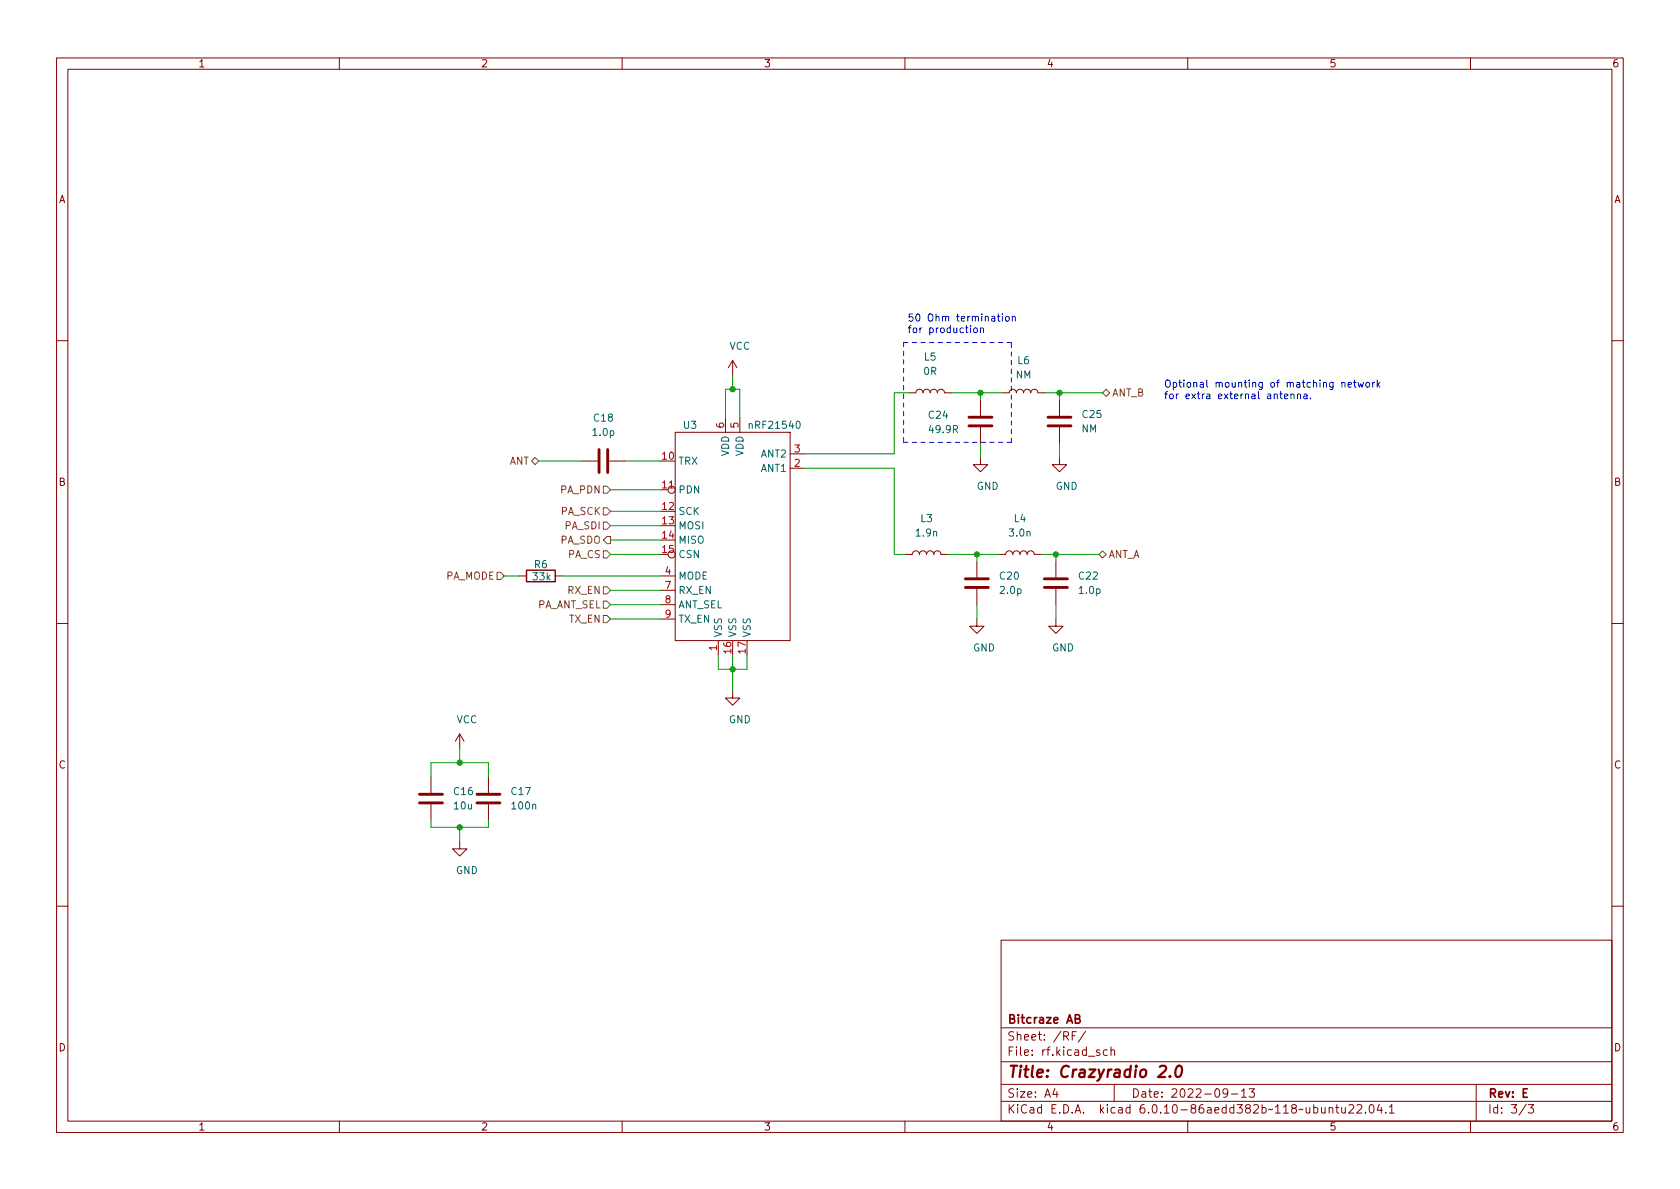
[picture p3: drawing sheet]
<svg xmlns="http://www.w3.org/2000/svg" width="297mm" height="210mm" viewBox="0 0 297 210" stroke-linecap="round" stroke-linejoin="round" font-family="sans-serif">
<g fill="none" stroke="#840000" stroke-width=".18">
<path d="M10 10.2h277v190.1h-277zM12 12.2h273v186.1h-273zM60 10.2v2M110 10.2v2M160 10.2v2M210 10.2v2M260 10.2v2M10 60.2h2M119.4 76.4h20.3v36.9h-20.3zM128.3 73.9v2.5M129.5 63.7l-.7 1.3M129.5 63.7v2.6"/>
<path d="M129.5 63.7l.8 1.3M130.8 73.9v2.5M160.7 69.5h1.2a.64 .64 0 0 1 .7-.7 .64 .64 0 0 1 .6 .7 .64 .64 0 0 1 .6-.7 .64 .64 0 0 1 .7 .7 .64 .64 0 0 1 .6-.7 .64 .64 0 0 1 .6 .7 .64 .64 0 0 1 .7-.7 .64 .64 0 0 1 .6 .7h1.3M173.4 70.7v2.8M173.4 75.6v2.8M177.2 69.5h1.2a.64 .64 0 0 1 .7-.7 .64 .64 0 0 1 .6 .7 .64 .64 0 0 1 .6-.7 .64 .64 0 0 1 .7 .7 .64 .64 0 0 1 .6-.7 .64 .64 0 0 1 .6 .7 .64 .64 0 0 1 .7-.7 .64 .64 0 0 1 .6 .7h1.3M187.3 70.7v2.8M187.3 75.6v2.8M285 60.2h2M102.9 81.5h2.8M107.7 81.5h2.8M139.7 82.8h2.5"/>
<path d="M139.7 80.3h2.5M160 98h1.3a.64 .64 0 0 1 .6-.6 .64 .64 0 0 1 .7 .6 .64 .64 0 0 1 .6-.6 .64 .64 0 0 1 .6 .6 .64 .64 0 0 1 .7-.6 .64 .64 0 0 1 .6 .6 .64 .64 0 0 1 .6-.6 .64 .64 0 0 1 .7 .6h1.2M172.7 99.3v2.8M173.4 80.9v1.3h1.2l-1.2 1.2-1.3-1.2h1.3M176.5 98h1.3a.64 .64 0 0 1 .6-.6 .64 .64 0 0 1 .7 .6 .64 .64 0 0 1 .6-.6 .64 .64 0 0 1 .6 .6 .64 .64 0 0 1 .7-.6 .64 .64 0 0 1 .6 .6 .64 .64 0 0 1 .6-.6 .64 .64 0 0 1 .7 .6h1.2M186.7 99.3v2.8M187.3 80.9v1.3h1.3l-1.3 1.2-1.2-1.2h1.2M10 110.2h2M91.8 101.8h1.3M98.2 101.8h1.2M116.8 101.8h2.6M116.8 104.4h2.6"/>
<path d="M116.8 106.9h2.6M116.8 109.5h2.6M127 113.3v2.5M172.7 109.5v1.2h1.3l-1.3 1.3-1.3-1.3h1.3M172.7 104.1v2.8M186.7 109.5v1.2h1.3l-1.3 1.3-1.3-1.3h1.3M186.7 104.1v2.8M285 110.2h2M76.2 137.4v2.8M81.3 129.8l-.8 1.3M81.3 129.8v2.5M81.3 129.8l.7 1.3"/>
<path d="M86.4 137.4v2.8M129.5 122.2v1.2h1.3l-1.3 1.3-1.2-1.3h1.2M76.2 142.2v2.8M81.3 148.8v1.3h1.2l-1.2 1.3-1.3-1.3h1.3M86.4 142.2v2.8M10 160.2h2M177 166.3h108v32h-108zM285 160.2h2M60 198.3v2M110 198.3v2M160 198.3v2M177 194.8h108"/>
<path d="M177 191.8h108M177 187.8h108M177 181.8h108M186.5 192.5l-.4 1h1M186.9 193v1M189.6 183.1h.5M190.3 182.4h-.7v1.5M191.9 182.4l-1.3 1.9M194.4 185.7l-.3-.1-.2 .2v.3l.5 .1v.4h-.5M195.8 185.7l-.4-.1-.3 .3v.4l.1 .3h.6M196.4 185.8l.2-.2 .4 .1 .1 .9M196.4 185.1v1.5"/>
<path d="M197 191.8v3M210 198.3v2M217.1 193.2l-.3 .3h-.3l-.3-.3 .2-.6 .4-.1 .2 .2a.99 .99 0 0 1-.4 1.3h-.2M217.7 193.5h1.2M219.5 193l.4-.5v1.5M219.5 194h.9M220.9 192.5h.9l-.5 .6 .4 .1v.7l-.2 .1h-.4l-.2-.1M235 196l.2-.2 .4 .1v.9M235 195.8v1M236.1 195.8h.6M236.4 195.3v1.3l.3 .2M237.2 195.8l.1 1h.3l.3-.1"/>
<path d="M237.9 195.8v1M238.5 195.5l.6-.2 .2 .2 .1 .3-1 1h1M239.9 195.5l.6-.2 .2 .2 .1 .3-.9 1h.9M241.4 196.7v.1M242.3 195.4l.1-.1a.81 .81 0 0 1 .6 .7 .81 .81 0 0 1-.3 .8h-.1a.81 .81 0 0 1-.6-.6 .81 .81 0 0 1 .3-.8zM243.9 195.3l-.4 1h.9M244.2 195.8v1M245 196.7v.1M245.6 195.8l.5-.5v1.5M245.6 196.8h.9M260 198.3v2M261 191.8v6.5"/>
<path d="M269.9 195.3l-1.3 1.9M270.2 195.3h1l-.6 .6 .5 .1v.7l-.2 .1h-.5l-.2-.1"/>
<circle cx="118.7" cy="86.6" r=".63"/>
<circle cx="118.7" cy="98" r=".63"/>
</g>
<path d="M205.1 188.7l.3-.2h.5a.45 .45 0 0 1 .3 .5l-.2 .3-1.2 1.2h1.2M206.9 190.3l.1 .1-.2 .1v-.1l.1-.1-.1 .2M208.1 188.7a.46 .46 0 0 1 .5-.2 .46 .46 0 0 1 .4 .3 1.15 1.15 0 0 1-.8 1.7l-.2-.1a1.54 1.54 0 0 1 .1-1.7z" fill="none" stroke="#840000" stroke-width=".4"/>
<path d="M190.1 180.1h.5l.2-.1 .1-.3-.1-.2-.7-.1v1.5h.6l.3-.3a.39 .39 0 0 0-.4-.5" fill="none" stroke="#840000" stroke-width=".3"/>
<g fill="none" stroke="#840000" stroke-width=".51">
<path d="M105.9 79.5v4.1M107.4 79.5v4.1M171.3 75.3h4.1M171.3 73.8h4.1M185.3 75.3h4.1M185.3 73.8h4.1M170.7 103.9h4.1M170.7 102.4h4.1M184.7 103.9h4M184.7 102.4h4M74.2 142h4M74.2 140.5h4"/>
<path d="M84.3 142h4.1M84.3 140.5h4.1"/>
</g>
<path d="M93.1 100.8h5.1v2.1h-5.1z" fill="none" stroke="#840000" stroke-width=".25"/>
<path d="M194.9 69.5l.7-.7 .6 .7-.6 .6zM94 81.5l.6-.6 .6 .6-.6 .7zM106.7 92.3h.6l.6 .7-.6 .6h-.6zM106.7 86h.6l.6 .6-.6 .6h-.6zM106.7 89.8h.6l.6 .6-.6 .7h-.6zM106.7 97.4h.6l.6 .6-.6 .7h-.6zM107.3 94.9h.6v1.2h-.6l-.6-.6zM194.3 98l.6-.6 .7 .6-.7 .7zM87.9 101.2h.6l.7 .6-.7 .7h-.6zM106.7 106.3h.6l.6 .6-.6 .7h-.6zM106.7 103.8h.6l.6 .6-.6 .6h-.6zM106.7 108.8h.6l.6 .7-.6 .6h-.6z" fill="none" stroke="#725600" stroke-width=".18"/>
<g fill="none" stroke="#0000c2" stroke-width=".18">
<path d="M172.3 58h.3l.2 .2v.4l-.2 .2h-.3l-.2-.2zM173.4 58.1l.1-.1h.3l.1 .8M173.4 58v.8M176.3 55.9h.5M176.5 55.5v1.1l.3 .2M177.2 55.5v.1M177.2 55.9v.9M177.9 56l.3-.1 .2 .3v.3l-.2 .3-.3-.1-.1-.2zM179 56.1l.2-.2 .3 .1v.8M179 55.9v.9M227.1 70.1l.6-.1-.1-.3h-.3l-.2 .1 .1 .7h.4M228.3 69.8l.1-.1h.3l.1 .8"/>
<path d="M228.3 69.7v.8M229.4 69.8l.2-.1h.3v.8M229.4 69.7v.8M230.6 69.7h.4l.1 .8M231.1 70h-.4l-.2 .2 .2 .3h.4M231.7 70.4v.1M237.3 67.7l.1-.1 .3 .1 .1 .8M237.3 67.6v.9M238.4 68l.6-.1-.1-.2-.4-.1-.1 .2v.6h.5M239.3 67.6h.5M239.5 67.2v1.1l.3 .2M240.1 67.6l.2 .9 .3-.6 .2 .6 .3-.9"/>
<path d="M241.6 67.7l.3-.1 .3 .3v.3l-.3 .3-.3-.1-.1-.2zM242.7 67.6v.9M243.1 67.6l-.4 .3M243.5 67.2v1.3M243.6 68l.4 .5M244 67.6l-.5 .5"/>
</g>
<path d="M159.8 60.6h19M159.8 60.6v17.6M159.8 78.2h19M178.8 78.2v-17.6" fill="none" stroke="#0000c2" stroke-width=".18" stroke-dasharray=".8 .8"/>
<g fill="none" stroke="#009600" stroke-width=".18">
<path d="M128.3 73.9v-5.1h2.5v5.1M129.5 66.3v2.5M160.7 69.5h-2.6v10.8h-15.9M168.3 69.5h8.9M173.4 69.5v1.2M173.4 78.4v2.5M184.8 69.5h10.1M187.3 69.5v1.2M187.3 78.4v2.5M95.2 81.5h7.7M107.9 98h8.9M107.9 86.6h8.9"/>
<path d="M107.9 90.4h8.9M107.9 95.5h8.9M107.9 93h8.9M110.5 81.5h6.3M142.2 82.8h15.9v15.2h1.9M167.6 98h8.9M172.7 98v1.3M184.1 98h10.2M186.7 98v1.3M89.2 101.8h2.6M99.4 101.8h17.4M107.9 106.9h8.9"/>
<path d="M107.9 104.4h8.9M107.9 109.5h8.9M127 115.8v2.6h5.1v-2.6M129.5 115.8v6.4M172.7 106.9v2.6M186.7 106.9v2.6M76.2 137.4v-2.5h10.2v2.5M81.3 132.3v2.6M76.2 145v1.3h10.2v-1.3M81.3 146.3v2.5"/>
</g>
<g fill="#009600" stroke="#009600" stroke-width=".18">
<circle cx="173.4" cy="69.5" r=".46"/>
<circle cx="129.5" cy="68.8" r=".46"/>
<circle cx="172.7" cy="98" r=".46"/>
<circle cx="129.5" cy="118.4" r=".46"/>
<circle cx="81.3" cy="134.9" r=".46"/>
<circle cx="81.3" cy="146.3" r=".46"/>
<circle cx="187.3" cy="69.5" r=".46"/>
<circle cx="186.7" cy="98" r=".46"/>
</g>
<text font-size="2.8" fill="#840000" x="178" y="190.6">Title: Crazyradio 2.0</text>
<g font-size="2.1" fill="#840000">
<text x="178" y="184">Sheet: /RF/</text>
<text x="178" y="181">Bitcraze AB</text>
<text x="178" y="186.7">File: rf.kicad_sch</text>
<text x="178" y="196.9">KiCad E.D.A. kicad 6.0.10-86aedd382b~118~ubuntu22.04.1</text>
<text x="178" y="194.1">Size: A4</text>
<text x="200" y="194.1">Date: 2022-09-13</text>
<text x="263" y="194.1">Rev: E</text>
<text x="263" y="196.9">Id: 3/3</text>
</g>
<g font-size="1.8" fill="#840000">
<text x="35" y="11.9">1</text>
<text x="85" y="11.9">2</text>
<text x="135" y="11.9">3</text>
<text x="185" y="11.9">4</text>
<text x="235" y="11.9">5</text>
<text x="285" y="11.9">6</text>
<text x="10.3" y="35.9">A</text>
<text x="285.3" y="35.9">A</text>
<text x="10.3" y="85.9">B</text>
<text x="285.3" y="85.9">B</text>
<text x="10.3" y="135.9">C</text>
<text x="285.3" y="135.9">C</text>
<text x="10.3" y="185.9">D</text>
<text x="285.3" y="185.9">D</text>
<text x="35" y="199.9">1</text>
<text x="85" y="199.9">2</text>
<text x="135" y="199.9">3</text>
<text x="185" y="199.9">4</text>
<text x="235" y="199.9">5</text>
<text x="285" y="199.9">6</text>
</g>
<g font-size="1.8" fill="#0000c2">
<text x="160.4" y="56.8">50 Ohm termination</text>
<text x="160.4" y="58.9">for production</text>
<text x="205.7" y="68.5">Optional mounting of matching network</text>
<text x="205.7" y="70.6">for extra external antenna.</text>
</g>
<g font-size="1.8" fill="#006464">
<text x="128.9" y="61.8">VCC</text>
<text x="163.4" y="63.7">L5</text>
<text x="179.9" y="64.4">L6</text>
<text x="163.3" y="66.3">0R</text>
<text x="179.6" y="66.9">NM</text>
<text x="104.9" y="77.1">1.0p</text>
<text x="105.1" y="74.5">C18</text>
<text x="120.9" y="75.8">U3</text>
<text x="132.8" y="75.8">nRF21540</text>
<text x="164.3" y="74">C24</text>
<text x="164.4" y="76.6">49.9R</text>
<text x="191.2" y="76.4">NM</text>
<text x="191.4" y="73.9">C25</text>
<text x="119.9" y="82.2">TRX</text>
<text x="128.9" y="80.7" transform="rotate(-90 128.9 80.7)">VDD</text>
<text x="131.4" y="80.7" transform="rotate(-90 131.4 80.7)">VDD</text>
<text x="134.6" y="83.4">ANT1</text>
<text x="134.6" y="80.9">ANT2</text>
<text x="119.9" y="87.2">PDN</text>
<text x="172.7" y="86.6">GND</text>
<text x="186.6" y="86.6">GND</text>
<text x="119.9" y="91.1">SCK</text>
<text x="119.9" y="93.6">MOSI</text>
<text x="162.1" y="94.9">1.9n</text>
<text x="162.8" y="92.3">L3</text>
<text x="178.6" y="94.9">3.0n</text>
<text x="179.3" y="92.3">L4</text>
<text x="94.5" y="100.5">R6</text>
<text x="119.9" y="96.1">MISO</text>
<text x="119.9" y="98.7">CSN</text>
<text x="94.3" y="102.6">33k</text>
<text x="119.9" y="102.5">MODE</text>
<text x="119.9" y="105">RX_EN</text>
<text x="119.9" y="107.6">ANT_SEL</text>
<text x="176.8" y="102.5">C20</text>
<text x="176.9" y="105">2.0p</text>
<text x="190.8" y="102.5">C22</text>
<text x="190.9" y="105">1.0p</text>
<text x="119.9" y="110.1">TX_EN</text>
<text x="127.6" y="112.8" transform="rotate(-90 127.6 112.8)">VSS</text>
<text x="130.2" y="112.8" transform="rotate(-90 130.2 112.8)">VSS</text>
<text x="132.7" y="112.8" transform="rotate(-90 132.7 112.8)">VSS</text>
<text x="172" y="115.2">GND</text>
<text x="186" y="115.2">GND</text>
<text x="80.7" y="127.9">VCC</text>
<text x="128.8" y="127.9">GND</text>
<text x="80.3" y="140.6">C16</text>
<text x="80.3" y="143.1">10u</text>
<text x="90.5" y="140.6">C17</text>
<text x="90.6" y="143.1">100n</text>
<text x="80.6" y="154.6">GND</text>
</g>
<g font-size="1.8" fill="#725600">
<text x="196.6" y="70.1">ANT_B</text>
<text x="90" y="82.2">ANT</text>
<text x="99.1" y="87.2">PA_PDN</text>
<text x="99.1" y="91.1">PA_SCK</text>
<text x="99.9" y="93.6">PA_SDI</text>
<text x="99" y="96.1">PA_SDO</text>
<text x="100.4" y="98.7">PA_CS</text>
<text x="196" y="98.7">ANT_A</text>
<text x="78.8" y="102.5">PA_MODE</text>
<text x="94.8" y="107.6">PA_ANT_SEL</text>
<text x="100.4" y="105">RX_EN</text>
<text x="100.6" y="110.1">TX_EN</text>
</g>
<g font-size="1.8" fill="#a90000">
<text x="128" y="75.7" transform="rotate(-90 128 75.7)">6</text>
<text x="130.6" y="75.7" transform="rotate(-90 130.6 75.7)">5</text>
<text x="117.1" y="81.3">10</text>
<text x="140.5" y="82.5">2</text>
<text x="140.5" y="80">3</text>
<text x="117.1" y="86.4">11</text>
<text x="117.1" y="90.2">12</text>
<text x="117.1" y="92.7">13</text>
<text x="117.1" y="95.2">14</text>
<text x="117.1" y="97.8">15</text>
<text x="117.6" y="101.6">4</text>
<text x="117.6" y="104.1">7</text>
<text x="117.6" y="106.7">8</text>
<text x="117.6" y="109.2">9</text>
<text x="126.7" y="115" transform="rotate(-90 126.7 115)">1</text>
<text x="129.3" y="115.5" transform="rotate(-90 129.3 115.5)">16</text>
<text x="131.8" y="115.5" transform="rotate(-90 131.8 115.5)">17</text>
</g>
</svg>
